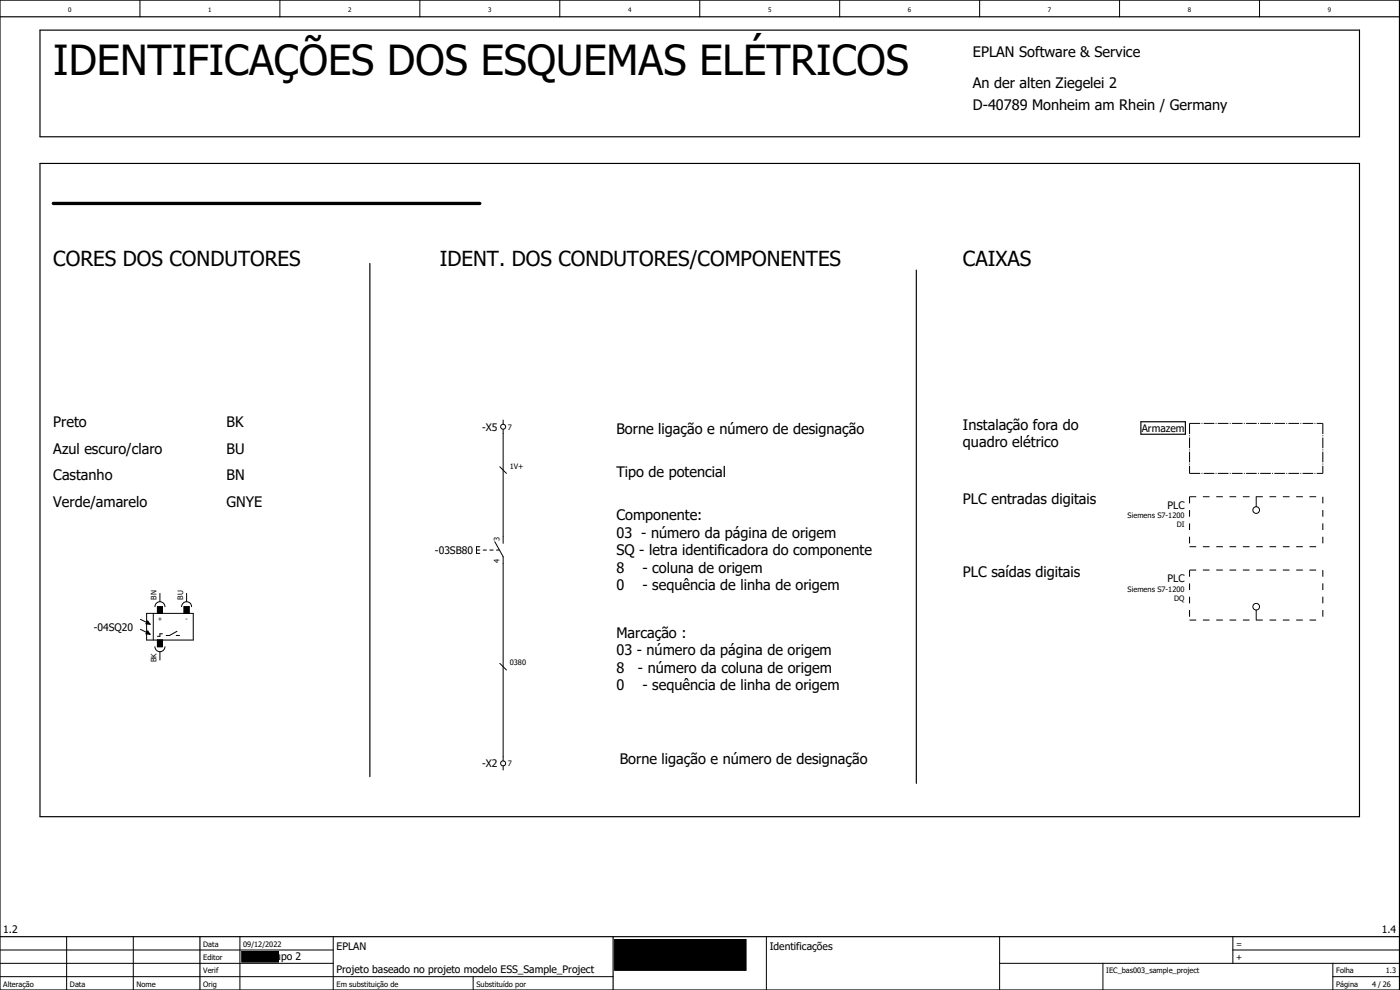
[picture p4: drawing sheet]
<svg xmlns="http://www.w3.org/2000/svg" width="420mm" height="297mm" viewBox="0 0 420 297" stroke-linecap="round" stroke-linejoin="round" font-family="sans-serif">
<g fill="none" stroke="#000" stroke-width=".3">
<path d="M42 0v5M84 0v5M126 0v5M168 0v5M210 0v5M252 0v5M294 0v5M336 0v5M378 0v5M151 126v1.3M151 128.8v34.2M150 140l2 2"/>
<path d="M377 149v3M48 178v2.5M56 178v2.5M143 165h1M144 164h-1v2h1M145 165h1M147 165h1M148.5 162.5l2.5 4.5v61.3M149 165h.9M42.2 188.8l1.9 1M42.2 185.8l1.9 1M44 184h14v8h-14z"/>
<path d="M44.2 189.4h.1M44.2 186.4h.1M44.2 189.4l.8 .9-1.1-.2zM44.2 186.4l.8 .9-1.1-.2zM46 184v8M46.5 182a1.5 1.5 0 0 1 1.5-1.5 1.5 1.5 0 0 1 1.5 1.5M46.5 194a1.5 1.5 0 0 0 1.5 1.5 1.5 1.5 0 0 0 1.5-1.5M47.2 184v-2h1.6v2M47.2 192v2h1.6v-2M48 195.5v2.5M48.8 190.2h-.8v.7h-.8M52.9 190.7h1"/>
<path d="M53.1 189.4l-2.2 1.3h-1M54.5 182a1.5 1.5 0 0 1 1.5-1.5 1.5 1.5 0 0 1 1.5 1.5M55.2 184v-2h1.5v2M150 199l2 2M377 183v3M151 229.8v1.2M0 293h184M0 289h100M0 285h100M20 281v16M40 281v16M72 281v16"/>
<path d="M72.6 285.5h11v3.1h-11zM100 281v16M142 293v4M184.5 281.9h39.3v9.2h-39.3zM230 281v16M300 289h120M300 281v16M331 289v8M370 285h50M370 281v8M400 293h20M400 289v8"/>
<circle cx="151" cy="128" r=".75"/>
<circle cx="377" cy="153" r="1"/>
<circle cx="377" cy="182" r="1"/>
<circle cx="151" cy="229" r=".75"/>
</g>
<path d="M0 5h420M0 0h420v297h-420zM12 9h396v32h-396zM12 49h396v196h-396zM111 79v154M275 81v154M342.4 126.5h13.4v3.8h-13.4zM0 281h420M60 281v16M184 281v16" fill="none" stroke="#000" stroke-width=".35"/>
<path d="M16 61h128" fill="none" stroke="#000" stroke-width="1"/>
<path d="M44.2 189.4l.8 .9-1.1-.2zM44.2 186.4l.8 .9-1.1-.2zM47.2 182h1.6v2h-1.6zM47.2 192h1.6v2h-1.6zM55.2 182h1.5v2h-1.5zM72.6 285.5h11v3.1h-11zM184.5 281.9h39.3v9.2h-39.3z" fill="#000" stroke="#000" stroke-width=".3"/>
<path d="M357 127h40M357 127v15M397 127v15M357 142h40" fill="none" stroke="#000" stroke-width=".3" stroke-dasharray="3.2 .4 .3 .4" stroke-linecap="butt"/>
<path d="M357 149h40M357 149v15M397 149v15M357 164h40M357 171h40M357 171v15M397 171v15M357 186h40" fill="none" stroke="#000" stroke-width=".3" stroke-dasharray="2 2" stroke-linecap="butt"/>
<text font-size="12.4" x="16" y="22.5">IDENTIFICAÇÕES DOS ESQUEMAS ELÉTRICOS</text>
<g font-size="6.2">
<text x="16" y="79.8">CORES DOS CONDUTORES</text>
<text x="132" y="79.8">IDENT. DOS CONDUTORES/COMPONENTES</text>
<text x="289" y="79.8">CAIXAS</text>
</g>
<g font-size="4.3">
<text x="292" y="17">EPLAN Software &amp; Service</text>
<text x="292" y="26.5">An der alten Ziegelei 2</text>
<text x="292" y="33">D-40789 Monheim am Rhein / Germany</text>
<text x="16" y="128.1">Preto</text>
<text x="68" y="128.1">BK</text>
<text x="185" y="130.1">Borne ligação e número de designação</text>
<text x="289" y="128.9">Instalação fora do</text>
<text x="16" y="136.1">Azul escuro/claro</text>
<text x="68" y="136.1">BU</text>
<text x="289" y="134.1">quadro elétrico</text>
<text x="185" y="143.1">Tipo de potencial</text>
<text x="16" y="144.1">Castanho</text>
<text x="68" y="144.1">BN</text>
<text x="16" y="152.1">Verde/amarelo</text>
<text x="68" y="152.1">GNYE</text>
<text x="289" y="151.1">PLC entradas digitais</text>
<text x="185" y="156.1">Componente:</text>
<text x="185" y="161.4">03 - número da página de origem</text>
<text x="185" y="166.6">SQ - letra identificadora do componente</text>
<text x="185" y="171.9">8</text>
<text x="192.8" y="171.9">- coluna de origem</text>
<text x="289" y="173.1">PLC saídas digitais</text>
<text x="185" y="177.1">0</text>
<text x="192.8" y="177.1">- sequência de linha de origem</text>
<text x="185" y="191.4">Marcação :</text>
<text x="185" y="196.6">03 - número da página de origem</text>
<text x="185" y="201.9">8</text>
<text x="191.5" y="201.9">- número da coluna de origem</text>
<text x="185" y="207.1">0</text>
<text x="192.8" y="207.1">- sequência de linha de origem</text>
<text x="186" y="229.1">Borne ligação e número de designação</text>
</g>
<g font-size="3.1">
<text x="144.7" y="129.3">-X5</text>
<text x="342.7" y="129.6">Armazem</text>
<text x="350.4" y="152.6">PLC</text>
<text x="130.5" y="166.3">-03SB80</text>
<text x="350.4" y="174.6">PLC</text>
<text x="28.2" y="189.3">-04SQ20</text>
<text x="144.7" y="230.3">-X2</text>
<text x="1" y="280">1.2</text>
<text x="414.7" y="280">1.4</text>
<text x="101" y="285">EPLAN</text>
<text x="231" y="285">Identificações</text>
<text x="79.4" y="288">Grupo 2</text>
<text x="101" y="292">Projeto baseado no projeto modelo ESS_Sample_Project</text>
</g>
<g font-size="2.5">
<text x="371" y="284">=</text>
<text x="371" y="288">+</text>
</g>
<g font-size="2.2">
<text x="152.4" y="128.9">7</text>
<text x="153" y="140.6">1V+</text>
<text x="338.4" y="155.5">Siemens S7-1200</text>
<text x="353.2" y="158.2">DI</text>
<text x="149.9" y="162.4" transform="rotate(-90 149.9 162.4)">3</text>
<text x="149.9" y="168.9" transform="rotate(-90 149.9 168.9)">4</text>
<text x="46.9" y="179.9" transform="rotate(-90 46.9 179.9)">BN</text>
<text x="54.9" y="179.9" transform="rotate(-90 54.9 179.9)">BU</text>
<text x="338.4" y="177.5">Siemens S7-1200</text>
<text x="352.4" y="180.2">DQ</text>
<text x="46.9" y="198.8" transform="rotate(-90 46.9 198.8)">BK</text>
<text x="153" y="199.6">0380</text>
<text x="152.4" y="229.9">7</text>
<text x="61" y="284">Data</text>
<text x="73" y="284">09/12/2022</text>
<text x="61" y="288">Editor</text>
<text x="61" y="292">Verif</text>
<text x="332" y="292">IEC_bas003_sample_project</text>
<text x="401" y="292">Folha</text>
<text x="415.9" y="292">1.3</text>
<text x="1" y="296">Alteração</text>
<text x="21" y="296">Data</text>
<text x="41" y="296">Nome</text>
<text x="61" y="296">Orig</text>
<text x="101" y="296">Em substituição de</text>
<text x="143" y="296">Substituído por</text>
<text x="401" y="296">Página</text>
<text x="411.8" y="296">4 / 26</text>
</g>
<g font-size="1.9">
<text x="20.5" y="3.7">0</text>
<text x="62.5" y="3.7">1</text>
<text x="104.5" y="3.7">2</text>
<text x="146.5" y="3.7">3</text>
<text x="188.5" y="3.7">4</text>
<text x="230.5" y="3.7">5</text>
<text x="272.5" y="3.7">6</text>
<text x="314.5" y="3.7">7</text>
<text x="356.5" y="3.7">8</text>
<text x="398.5" y="3.7">9</text>
<text x="47.3" y="186.3">+</text>
<text x="55.7" y="186.3">-</text>
</g>
</svg>
